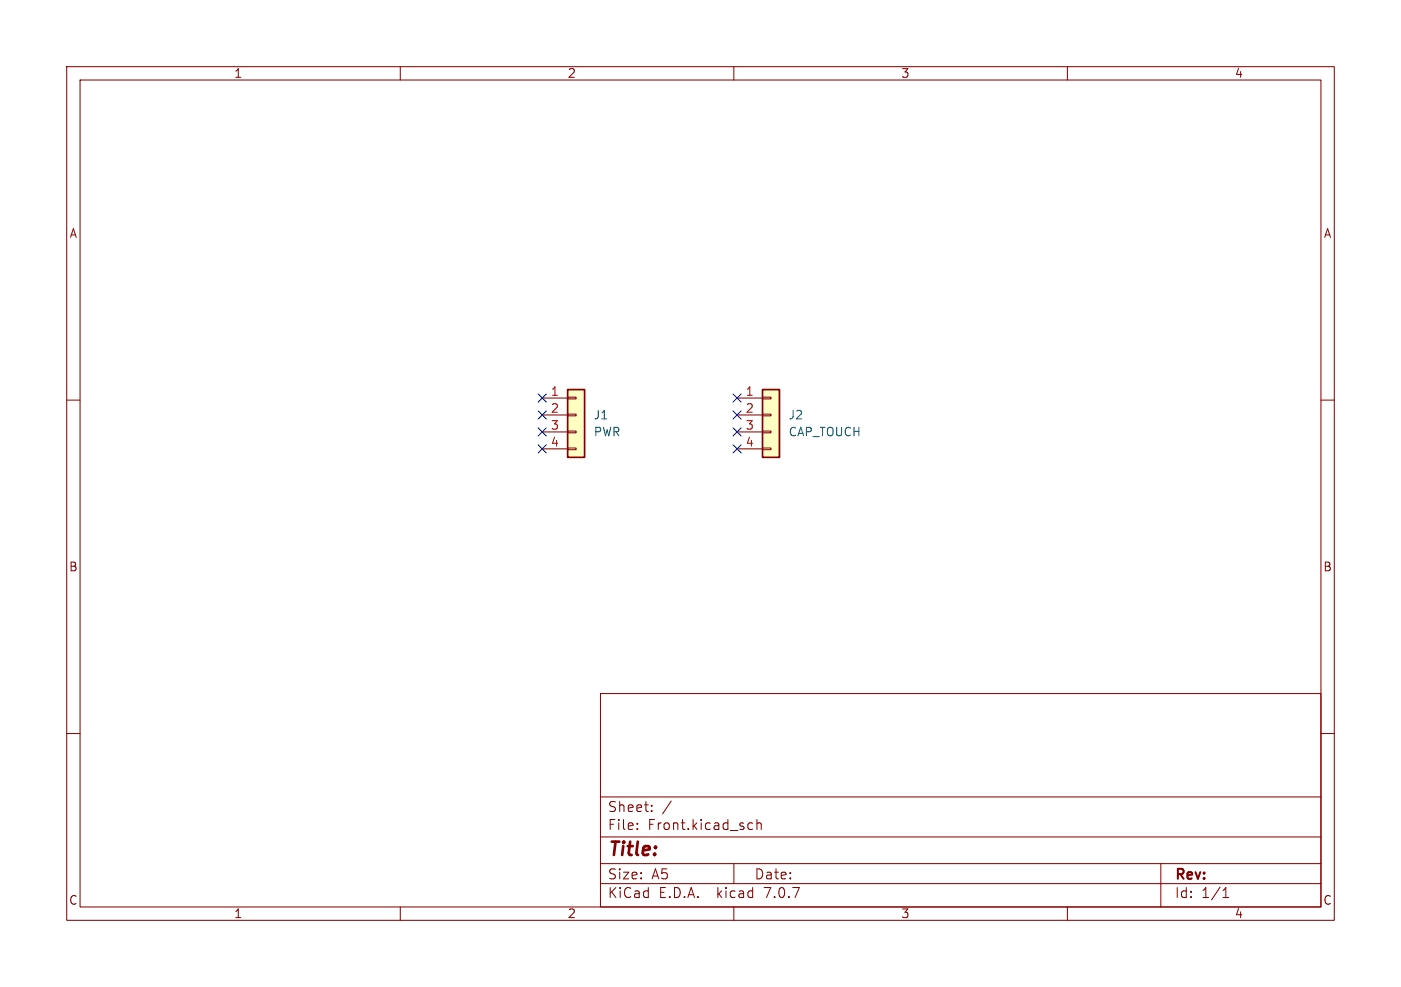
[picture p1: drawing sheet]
<svg xmlns="http://www.w3.org/2000/svg" width="210mm" height="148mm" viewBox="0 0 210 148" stroke-linecap="round" stroke-linejoin="round" font-family="sans-serif">
<g fill="none" stroke="#840000" stroke-width=".15">
<path d="M10 10h190v128h-190zM12 12h186v124h-186zM60 10v2M110 10v2M160 10v2M10 60h2M81.3 59.7h3.8M85.1 59.6h1.3v.2h-1.3zM110.5 59.7h3.8M114.3 59.6h1.3v.2h-1.3zM198 60h2M81.3 62.2h3.8"/>
<path d="M81.3 64.8h3.8M81.3 67.3h3.8M85.1 67.2h1.3v.2h-1.3zM85.1 64.6h1.3v.3h-1.3zM85.1 62.1h1.3v.3h-1.3zM110.5 62.2h3.8M110.5 64.8h3.8M110.5 67.3h3.8M114.3 67.2h1.3v.2h-1.3zM114.3 64.6h1.3v.3h-1.3zM114.3 62.1h1.3v.3h-1.3zM10 110h2"/>
<path d="M90 104h108v32h-108zM90 119.5h108M198 110h2M60 136v2M90 132.5h108M90 129.5h108M90 125.5h108M95.5 124.2v.2M95.5 123.5v.1M97.7 121.5v.2M97.7 120.8v.1M100.6 120.1l-1.3 1.9"/>
<path d="M110 136v2M110 129.5v3M112.4 123.4l.4 .1M112.8 124.3l-.4 .1M113.5 123.5a.37 .37 0 0 1 .6 .1v.8M113.5 122.9v1.5M160 136v2M174 129.5v6.5M183.3 134.6h.9M183.3 133.5l.5-.4v1.5"/>
</g>
<g fill="#ffffc2" stroke="#ffffc2" stroke-width=".15">
<path d="M85.1 58.4h2.5v10.2h-2.5z"/>
<path d="M114.3 58.4h2.5v10.2h-2.5z"/>
</g>
<path d="M85.1 58.4h2.5v10.2h-2.5zM114.3 58.4h2.5v10.2h-2.5z" fill="none" stroke="#840000" stroke-width=".25"/>
<g fill="none" stroke="#000084" stroke-width=".15">
<path d="M80.7 59.1l1.2 1.2M81.9 59.1l-1.2 1.2M109.9 59.1l1.2 1.2M111.1 59.1l-1.2 1.2M80.7 64.2l1.2 1.2M80.7 61.6l1.2 1.2M80.7 66.7l1.2 1.2M81.9 64.2l-1.2 1.2M81.9 61.6l-1.2 1.2M81.9 66.7l-1.2 1.2M109.9 61.6l1.2 1.2M109.9 64.2l1.2 1.2"/>
<path d="M109.9 66.7l1.2 1.2M111.1 61.6l-1.2 1.2M111.1 64.2l-1.2 1.2M111.1 66.7l-1.2 1.2"/>
</g>
<text font-size="2.8" fill="#840000" x="91" y="128.9">Title:</text>
<g font-size="2.1" fill="#840000">
<text x="91" y="124.7">File:</text>
<text x="91" y="122">Sheet:</text>
<text x="97.1" y="124.7">Front.kicad_sch</text>
<text x="91" y="134.9">KiCad</text>
<text x="91" y="132.1">Size:</text>
<text x="97.7" y="132.1">A5</text>
<text x="98.7" y="134.9">E.D.A.</text>
<text x="107.6" y="134.9">kicad</text>
<text x="113" y="132.1">Date:</text>
<text x="114.9" y="134.9">7.0.7</text>
<text x="176" y="132.3">Rev:</text>
<text x="176" y="134.9">Id:</text>
<text x="180.1" y="134.9">1/1</text>
</g>
<g font-size="1.8" fill="#840000">
<text x="35" y="11.9">1</text>
<text x="85" y="11.9">2</text>
<text x="135" y="11.9">3</text>
<text x="185" y="11.9">4</text>
<text x="10.3" y="35.9">A</text>
<text x="198.4" y="35.9">A</text>
<text x="10.3" y="85.9">B</text>
<text x="198.3" y="85.9">B</text>
<text x="10.3" y="135.9">C</text>
<text x="35" y="137.9">1</text>
<text x="85" y="137.9">2</text>
<text x="135" y="137.9">3</text>
<text x="185" y="137.9">4</text>
<text x="198.3" y="135.9">C</text>
</g>
<g font-size="1.8" fill="#a90000">
<text x="82.5" y="59.4">1</text>
<text x="111.7" y="59.4">1</text>
<text x="82.5" y="62">2</text>
<text x="82.5" y="64.5">3</text>
<text x="111.7" y="62">2</text>
<text x="111.7" y="64.5">3</text>
<text x="82.5" y="67.1">4</text>
<text x="111.7" y="67.1">4</text>
</g>
<g font-size="1.8" fill="#006464">
<text x="88.9" y="63.1">J1</text>
<text x="88.9" y="65.6">PWR</text>
<text x="118.1" y="63.1">J2</text>
<text x="118.1" y="65.6">CAP_TOUCH</text>
</g>
</svg>
